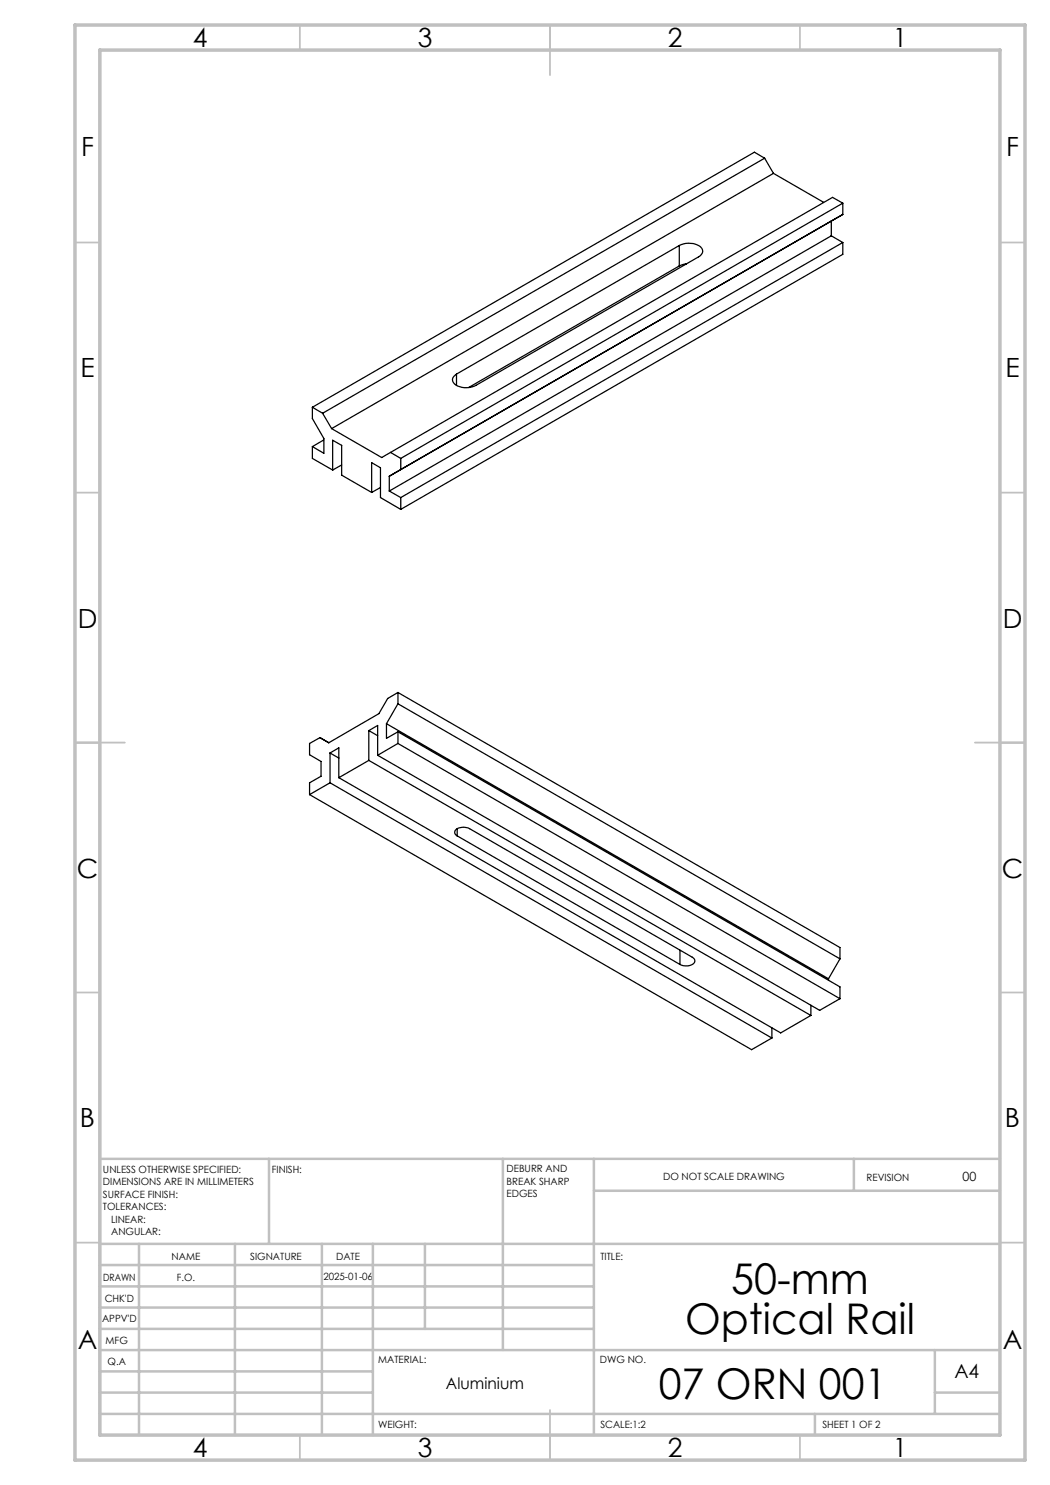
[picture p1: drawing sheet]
<svg xmlns="http://www.w3.org/2000/svg" width="210mm" height="297mm" viewBox="0 0 210 297" stroke-linecap="round" stroke-linejoin="round" font-family="sans-serif">
<g fill="none" stroke="#000" stroke-width=".25">
<path d="M152.9 31.6l-88.4 51.1M152.9 31.6l1.8 3.1M152.9 31.6l-2-1.2-88.4 51.1M154.7 34.7l-88.4 51M154.7 34.7l10 5.8M135.9 49.1a4.2 4.2 0 0 1 4.3 .4 1.13 1.13 0 0 1-.5 1.9l-44.5 25.7a3.8 3.8 0 0 1-4.6-.7 1.17 1.17 0 0 1 .7-1.6M135.9 49.1l-44.6 25.7M135.9 53.2l-42.2 24.3M135.9 49.1v4.1M137.3 52.8l-1.4 .4M166.3 44.2l-88.4 51M166.3 47.2l-88.4 51"/>
<path d="M166.3 44.2v3M166.3 47.2l2.3 1.3M168.6 40.6l-88.4 51.1M168.6 40.6l-2.1-1.1-88.4 51M168.6 42.9l-88.4 51M168.6 40.6v2.3M168.6 48.5v2.4l-88.4 51M168.6 42.9l-2.3 1.3M168.6 48.5l-88.4 51M91.3 74.8v2.3M62.5 89.3v2.4l4 2.3M62.5 81.5v2.2l2.3 4v3l-2.3-1.4"/>
<path d="M62.5 81.5l2 1.2M64.5 82.7l1.8 3M64.8 88l-2.3 1.3M66.3 85.7l10 5.8 1.8-1M66.5 94v-6l1.8 1.1v5.9l6 3.5M68.3 93l-1.8 1M74.3 98.5v-6l1.8 1.1v5.9l4.1 2.4M76.1 97.5l-1.8 1M77.9 95.2v3M77.9 98.2l2.3 1.3M78.1 90.5l2.1 1.2M80.2 91.7v2.2"/>
<path d="M80.2 99.5v2.4M80.2 93.9l-2.3 1.3M79.6 138.5v2.3M79.6 138.5l88.4 51v2.3M79.6 138.5l-2.1 1.2-1.7 3-10 5.9-1.8-1.1-2.1 1.2v2.3l2.3 1.3v3l-2.3 1.3v2.3M61.9 158.9l88.4 51 4.1-2.3M66 156.6l-4.1 2.3M66 150.6l1.8-1v5.9M66 150.6v6M66 156.6l88.4 51M66 150.6l1.8 1M67.8 155.5l88.3 51.1 6.1-3.5"/>
<path d="M73.8 146.1l1.7-1v6M73.8 146.1v6M73.8 152.1l-6 3.4M73.8 152.1l88.4 51M73.8 146.1l1.7 1M75.5 151.1l88.4 51 4.1-2.4M77.3 144.7v3l2.3-1.3M77.3 144.7l88.4 51.1M79.6 148.7l88.4 51M79.6 146.4v2.3M79.6 146.4l88.4 51v2.3M79.6 148.7l-4.1 2.4"/>
<path d="M79.6 140.8l-2.3 3.9M79.6 140.8l88.4 51M91.4 167.2a.83 .83 0 0 1-.4-.9 .83 .83 0 0 1 .8-.7l1.1-.2 1 .3 44.6 25.7a.83 .83 0 0 1 .4 1 .83 .83 0 0 1-.8 .6l-1.1 .2-1-.3M91.4 167.2l44.6 25.7M91.4 165.7v1.5M136 190v2.9M165.7 195.8v.3M168 191.8l-2.3 4M154.4 205.6v2M162.2 201v2.1"/>
</g>
<g fill="none" stroke="#c0c0c0" stroke-width=".35">
<path d="M60 5v5M110 5v10M160 5v5M15 48.5h5M200 48.5h5M15 98.5h5M200 98.5h5M15 148.5h10M195 148.5h10M15 198.5h5M200 198.5h5M15 248.5h5"/>
<path d="M200 248.5h5M60 287v5M110 282v10M160 287v5"/>
</g>
<g fill="none" stroke="#c0c0c0" stroke-width=".5">
<path d="M53.8 231.8v17M100.6 231.8v38.2M118.8 231.8v55.2M118.8 238.2h81.2M170.8 231.8v6.4M200 231.8h-180v55.2M20 248.8h180M20 257.3h98.8M20 253h98.8M27.8 248.8v38.2M47 248.8v38.2M64.4 248.8v38.2"/>
<path d="M74.6 248.8v38.2M85 248.8v17M20 265.8h98.8M20 261.5h98.8M20 278.5h54.6M20 274.3h54.6M20 270h180M187 278.5h13M187 270v12.8M20 282.8h180M163 282.8v4.2"/>
</g>
<path d="M15 5h190v287h-190zM20 10h180v277h-180z" fill="none" stroke="#c0c0c0" stroke-width=".7"/>
<g font-size="8.5">
<text x="146.2" y="258.8">50-mm</text>
<text x="137" y="266.9">Optical Rail</text>
<text x="131.7" y="279.7">07 ORN 001</text>
</g>
<g font-size="5.3">
<text x="38.5" y="9.5">4</text>
<text x="83.5" y="9.5">3</text>
<text x="133.6" y="9.5">2</text>
<text x="178.6" y="9.5">1</text>
<text x="16.2" y="31.2">F</text>
<text x="201.2" y="31.2">F</text>
<text x="16.1" y="75.5">E</text>
<text x="201.1" y="75.5">E</text>
<text x="15.5" y="125.5">D</text>
<text x="200.5" y="125.5">D</text>
<text x="15.4" y="175.5">C</text>
<text x="200.4" y="175.5">C</text>
<text x="16" y="225.5">B</text>
<text x="201" y="225.5">B</text>
<text x="15.5" y="269.7">A</text>
<text x="200.5" y="269.7">A</text>
<text x="38.5" y="291.5">4</text>
<text x="83.5" y="291.5">3</text>
<text x="133.6" y="291.5">2</text>
<text x="178.6" y="291.5">1</text>
</g>
<text font-size="3.9" x="190.9" y="275.5">A4</text>
<text font-size="3.2" x="89.2" y="277.9">Aluminium</text>
<text font-size="2.5" x="192.5" y="236.1">00</text>
<g font-size="2">
<text x="20.6" y="234.6">UNLESS OTHERWISE SPECIFIED:</text>
<text x="20.6" y="237.1">DIMENSIONS ARE IN MILLIMETERS</text>
<text x="20.6" y="239.6">SURFACE FINISH:</text>
<text x="54.4" y="234.6">FINISH:</text>
<text x="101.3" y="234.5">DEBURR AND</text>
<text x="101.3" y="237">BREAK SHARP</text>
<text x="101.3" y="239.5">EDGES</text>
<text x="132.6" y="236">DO NOT SCALE DRAWING</text>
<text x="173.3" y="236.2">REVISION</text>
<text x="20.6" y="242.1">TOLERANCES:</text>
<text x="22.2" y="244.6">LINEAR:</text>
<text x="22.2" y="247.1">ANGULAR:</text>
<text x="34.3" y="252">NAME</text>
<text x="50" y="251.9">SIGNATURE</text>
<text x="67.2" y="251.9">DATE</text>
<text x="120.1" y="251.9">TITLE:</text>
<text x="20.6" y="256.1">DRAWN</text>
<text x="35.3" y="256.1">F.O.</text>
<text x="64.7" y="255.9">2025-01-06</text>
<text x="20.9" y="260.3">CHK'D</text>
<text x="20.4" y="264.4">APPV'D</text>
<text x="21.1" y="268.8">MFG</text>
<text x="21.5" y="273">Q.A</text>
<text x="75.6" y="272.5">MATERIAL:</text>
<text x="120" y="272.5">DWG NO.</text>
<text x="75.6" y="285.5">WEIGHT:</text>
<text x="120.1" y="285.6">SCALE:1:2</text>
<text x="164.5" y="285.6">SHEET 1 OF 2</text>
</g>
</svg>
